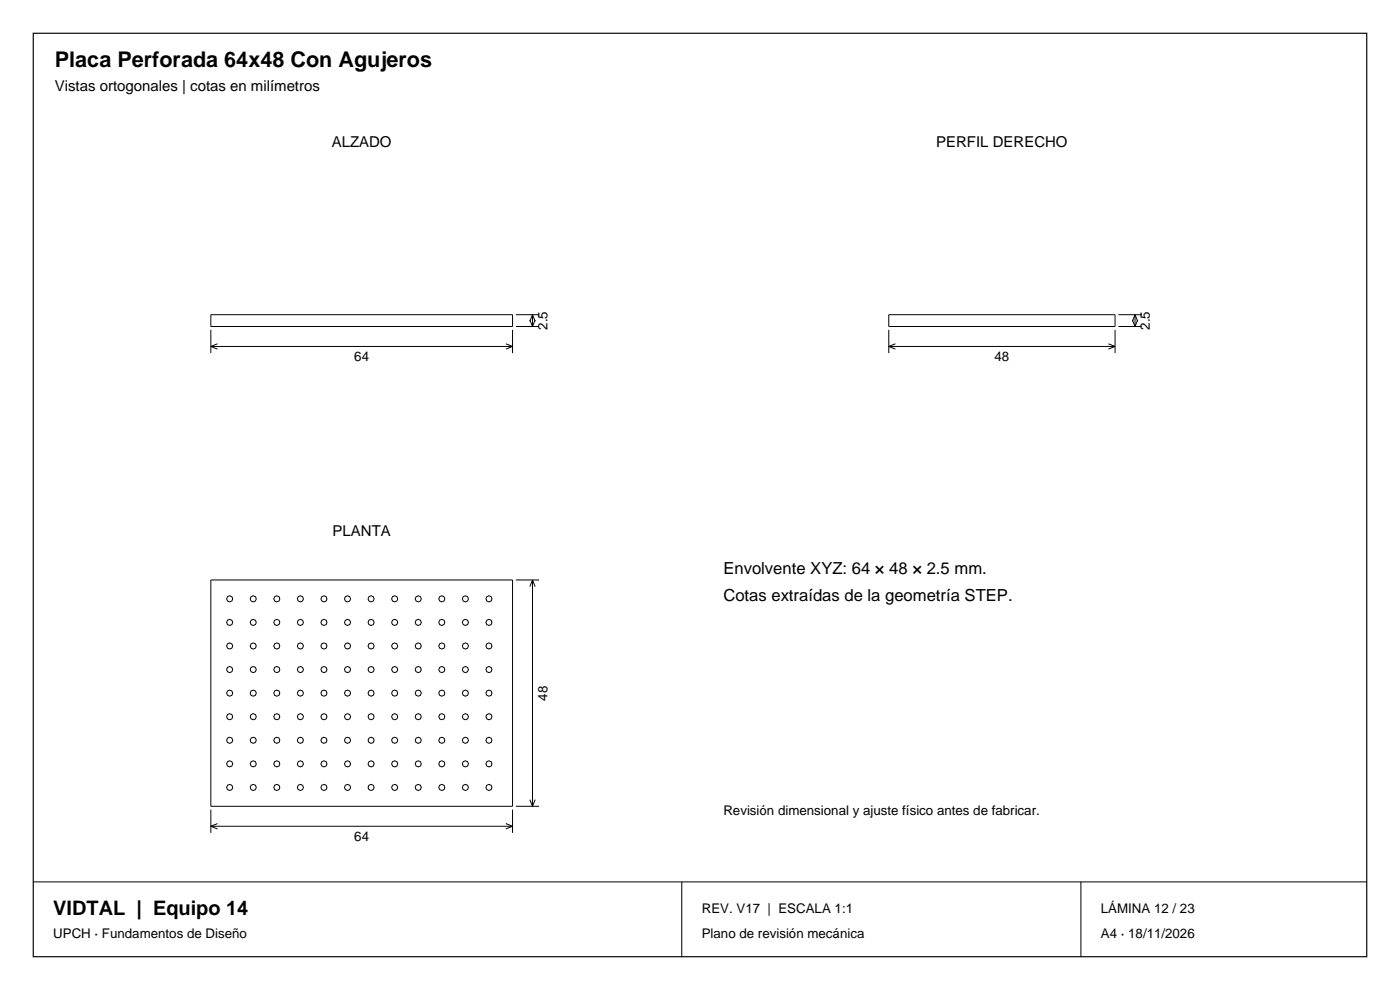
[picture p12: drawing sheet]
<svg xmlns="http://www.w3.org/2000/svg" width="297mm" height="210mm" viewBox="0 0 297 210" stroke-linecap="round" stroke-linejoin="round" font-family="sans-serif">
<path d="M7.1 7.1h282.8v195.8h-282.8z" fill="none" stroke="#000" stroke-width=".25"/>
<g fill="none" stroke="#000" stroke-width=".21">
<path d="M44.7 66.8h64v2.5h-64zM44.7 70v4.9M44.7 73.5h64M44.7 73.5l1.4 .6M46.1 72.9l-1.4 .6M107.3 72.9l1.4 .6M108.7 70v4.9M108.7 73.5l-1.4 .6M109.4 69.3h5M109.4 66.8h5M112.4 67.8l.6 1.5M113 66.8v2.5"/>
<path d="M113 66.8l.5 1.4M113 66.8l-.6 1.4M113.5 67.8l-.5 1.5M188.5 66.8h48.1v2.5h-48.1zM188.5 73.5h48.1M188.5 70v4.9M188.5 73.5l1.5 .6M190 72.9l-1.5 .6M235.1 72.9l1.5 .6M236.6 70v4.9M236.6 73.5l-1.5 .6M237.3 69.3h4.9"/>
<path d="M237.3 66.8h4.9M240.2 67.8l.6 1.5M240.8 66.8v2.5M240.8 66.8l.5 1.4M240.8 66.8l-.6 1.4M241.3 67.8l-.5 1.5M44.7 123h64v48h-64zM109.4 123h5M113 123v48M113 123l.5 1.4M113 123l-.6 1.4M44.7 171.7v5"/>
<path d="M44.7 175.3h64M44.7 175.3l1.4 .5M46.1 174.7l-1.4 .6M107.3 174.7l1.4 .6M108.7 171.7v5M108.7 175.3l-1.4 .5M109.4 171h5M112.4 169.6l.6 1.4M113.5 169.6l-.5 1.4M7.1 187.1h282.8M144.6 187.1v15.8M229.3 187.1v15.8"/>
<circle cx="48.7" cy="137" r=".65"/>
<circle cx="48.7" cy="132" r=".65"/>
<circle cx="48.7" cy="127" r=".65"/>
<circle cx="53.7" cy="137" r=".65"/>
<circle cx="53.7" cy="127" r=".65"/>
<circle cx="53.7" cy="132" r=".65"/>
<circle cx="58.7" cy="137" r=".65"/>
<circle cx="58.7" cy="127" r=".65"/>
<circle cx="58.7" cy="132" r=".65"/>
<circle cx="63.7" cy="137" r=".65"/>
<circle cx="63.7" cy="132" r=".65"/>
<circle cx="63.7" cy="127" r=".65"/>
<circle cx="68.7" cy="137" r=".65"/>
<circle cx="68.7" cy="127" r=".65"/>
<circle cx="68.7" cy="132" r=".65"/>
<circle cx="73.7" cy="137" r=".65"/>
<circle cx="73.7" cy="127" r=".65"/>
<circle cx="73.7" cy="132" r=".65"/>
<circle cx="78.7" cy="137" r=".65"/>
<circle cx="78.7" cy="132" r=".65"/>
<circle cx="78.7" cy="127" r=".65"/>
<circle cx="83.7" cy="137" r=".65"/>
<circle cx="83.7" cy="132" r=".65"/>
<circle cx="83.7" cy="127" r=".65"/>
<circle cx="88.7" cy="137" r=".65"/>
<circle cx="88.7" cy="132" r=".65"/>
<circle cx="88.7" cy="127" r=".65"/>
<circle cx="93.7" cy="137" r=".65"/>
<circle cx="93.7" cy="127" r=".65"/>
<circle cx="93.7" cy="132" r=".65"/>
<circle cx="98.7" cy="137" r=".65"/>
<circle cx="98.7" cy="132" r=".65"/>
<circle cx="98.7" cy="127" r=".65"/>
<circle cx="103.7" cy="137" r=".65"/>
<circle cx="103.7" cy="132" r=".65"/>
<circle cx="103.7" cy="127" r=".65"/>
<circle cx="48.7" cy="152" r=".65"/>
<circle cx="48.7" cy="157" r=".65"/>
<circle cx="48.7" cy="147" r=".65"/>
<circle cx="48.7" cy="142" r=".65"/>
<circle cx="53.7" cy="152" r=".65"/>
<circle cx="53.7" cy="157" r=".65"/>
<circle cx="53.7" cy="147" r=".65"/>
<circle cx="53.7" cy="142" r=".65"/>
<circle cx="58.7" cy="152" r=".65"/>
<circle cx="58.7" cy="157" r=".65"/>
<circle cx="58.7" cy="147" r=".65"/>
<circle cx="58.7" cy="142" r=".65"/>
<circle cx="63.7" cy="152" r=".65"/>
<circle cx="63.7" cy="157" r=".65"/>
<circle cx="63.7" cy="147" r=".65"/>
<circle cx="63.7" cy="142" r=".65"/>
<circle cx="68.7" cy="152" r=".65"/>
<circle cx="68.7" cy="157" r=".65"/>
<circle cx="68.7" cy="147" r=".65"/>
<circle cx="68.7" cy="142" r=".65"/>
<circle cx="73.7" cy="152" r=".65"/>
<circle cx="73.7" cy="157" r=".65"/>
<circle cx="73.7" cy="147" r=".65"/>
<circle cx="73.7" cy="142" r=".65"/>
<circle cx="78.7" cy="152" r=".65"/>
<circle cx="78.7" cy="157" r=".65"/>
<circle cx="78.7" cy="147" r=".65"/>
<circle cx="78.7" cy="142" r=".65"/>
<circle cx="83.7" cy="152" r=".65"/>
<circle cx="83.7" cy="157" r=".65"/>
<circle cx="83.7" cy="147" r=".65"/>
<circle cx="83.7" cy="142" r=".65"/>
<circle cx="88.7" cy="152" r=".65"/>
<circle cx="88.7" cy="157" r=".65"/>
<circle cx="88.7" cy="147" r=".65"/>
<circle cx="88.7" cy="142" r=".65"/>
<circle cx="93.7" cy="152" r=".65"/>
<circle cx="93.7" cy="157" r=".65"/>
<circle cx="93.7" cy="147" r=".65"/>
<circle cx="93.7" cy="142" r=".65"/>
<circle cx="98.7" cy="152" r=".65"/>
<circle cx="98.7" cy="157" r=".65"/>
<circle cx="98.7" cy="147" r=".65"/>
<circle cx="98.7" cy="142" r=".65"/>
<circle cx="103.7" cy="152" r=".65"/>
<circle cx="103.7" cy="157" r=".65"/>
<circle cx="103.7" cy="147" r=".65"/>
<circle cx="103.7" cy="142" r=".65"/>
<circle cx="48.7" cy="162" r=".65"/>
<circle cx="48.7" cy="167" r=".65"/>
<circle cx="53.7" cy="167" r=".65"/>
<circle cx="53.7" cy="162" r=".65"/>
<circle cx="58.7" cy="162" r=".65"/>
<circle cx="58.7" cy="167" r=".65"/>
<circle cx="63.7" cy="162" r=".65"/>
<circle cx="63.7" cy="167" r=".65"/>
<circle cx="68.7" cy="167" r=".65"/>
<circle cx="68.7" cy="162" r=".65"/>
<circle cx="73.7" cy="162" r=".65"/>
<circle cx="73.7" cy="167" r=".65"/>
<circle cx="78.7" cy="162" r=".65"/>
<circle cx="78.7" cy="167" r=".65"/>
<circle cx="83.7" cy="162" r=".65"/>
<circle cx="83.7" cy="167" r=".65"/>
<circle cx="88.7" cy="162" r=".65"/>
<circle cx="88.7" cy="167" r=".65"/>
<circle cx="93.7" cy="167" r=".65"/>
<circle cx="93.7" cy="162" r=".65"/>
<circle cx="98.7" cy="162" r=".65"/>
<circle cx="98.7" cy="167" r=".65"/>
<circle cx="103.7" cy="162" r=".65"/>
<circle cx="103.7" cy="167" r=".65"/>
</g>
<text font-size="4.6" x="11.6" y="14.1">Placa Perforada 64x48 Con Agujeros</text>
<text font-size="4.2" x="11.3" y="194.1">VIDTAL | Equipo 14</text>
<g font-size="3.5">
<text x="153.5" y="121.8">Envolvente XYZ: 64 × 48 × 2.5 mm.</text>
<text x="153.5" y="127.4">Cotas extraídas de la geometría STEP.</text>
</g>
<g font-size="3.2">
<text x="11.6" y="19.4">Vistas ortogonales | cotas en milímetros</text>
<text x="70.4" y="31.1">ALZADO</text>
<text x="198.6" y="31.1">PERFIL DERECHO</text>
<text x="70.6" y="113.7">PLANTA</text>
</g>
<g font-size="2.8">
<text x="116.1" y="70" transform="rotate(-90 116.1 70)">2.5</text>
<text x="244" y="70" transform="rotate(-90 244 70)">2.5</text>
<text x="75.2" y="76.7">64</text>
<text x="211" y="76.7">48</text>
<text x="116.1" y="148.6" transform="rotate(-90 116.1 148.6)">48</text>
<text x="153.5" y="173">Revisión dimensional y ajuste físico antes de fabricar.</text>
<text x="75.2" y="178.4">64</text>
<text x="148.9" y="193.8">REV. V17 | ESCALA 1:1</text>
<text x="233.5" y="193.8">LÁMINA 12 / 23</text>
<text x="11.3" y="199.1">UPCH · Fundamentos de Diseño</text>
<text x="148.9" y="199.1">Plano de revisión mecánica</text>
<text x="233.5" y="199.1">A4 · 18/11/2026</text>
</g>
</svg>
